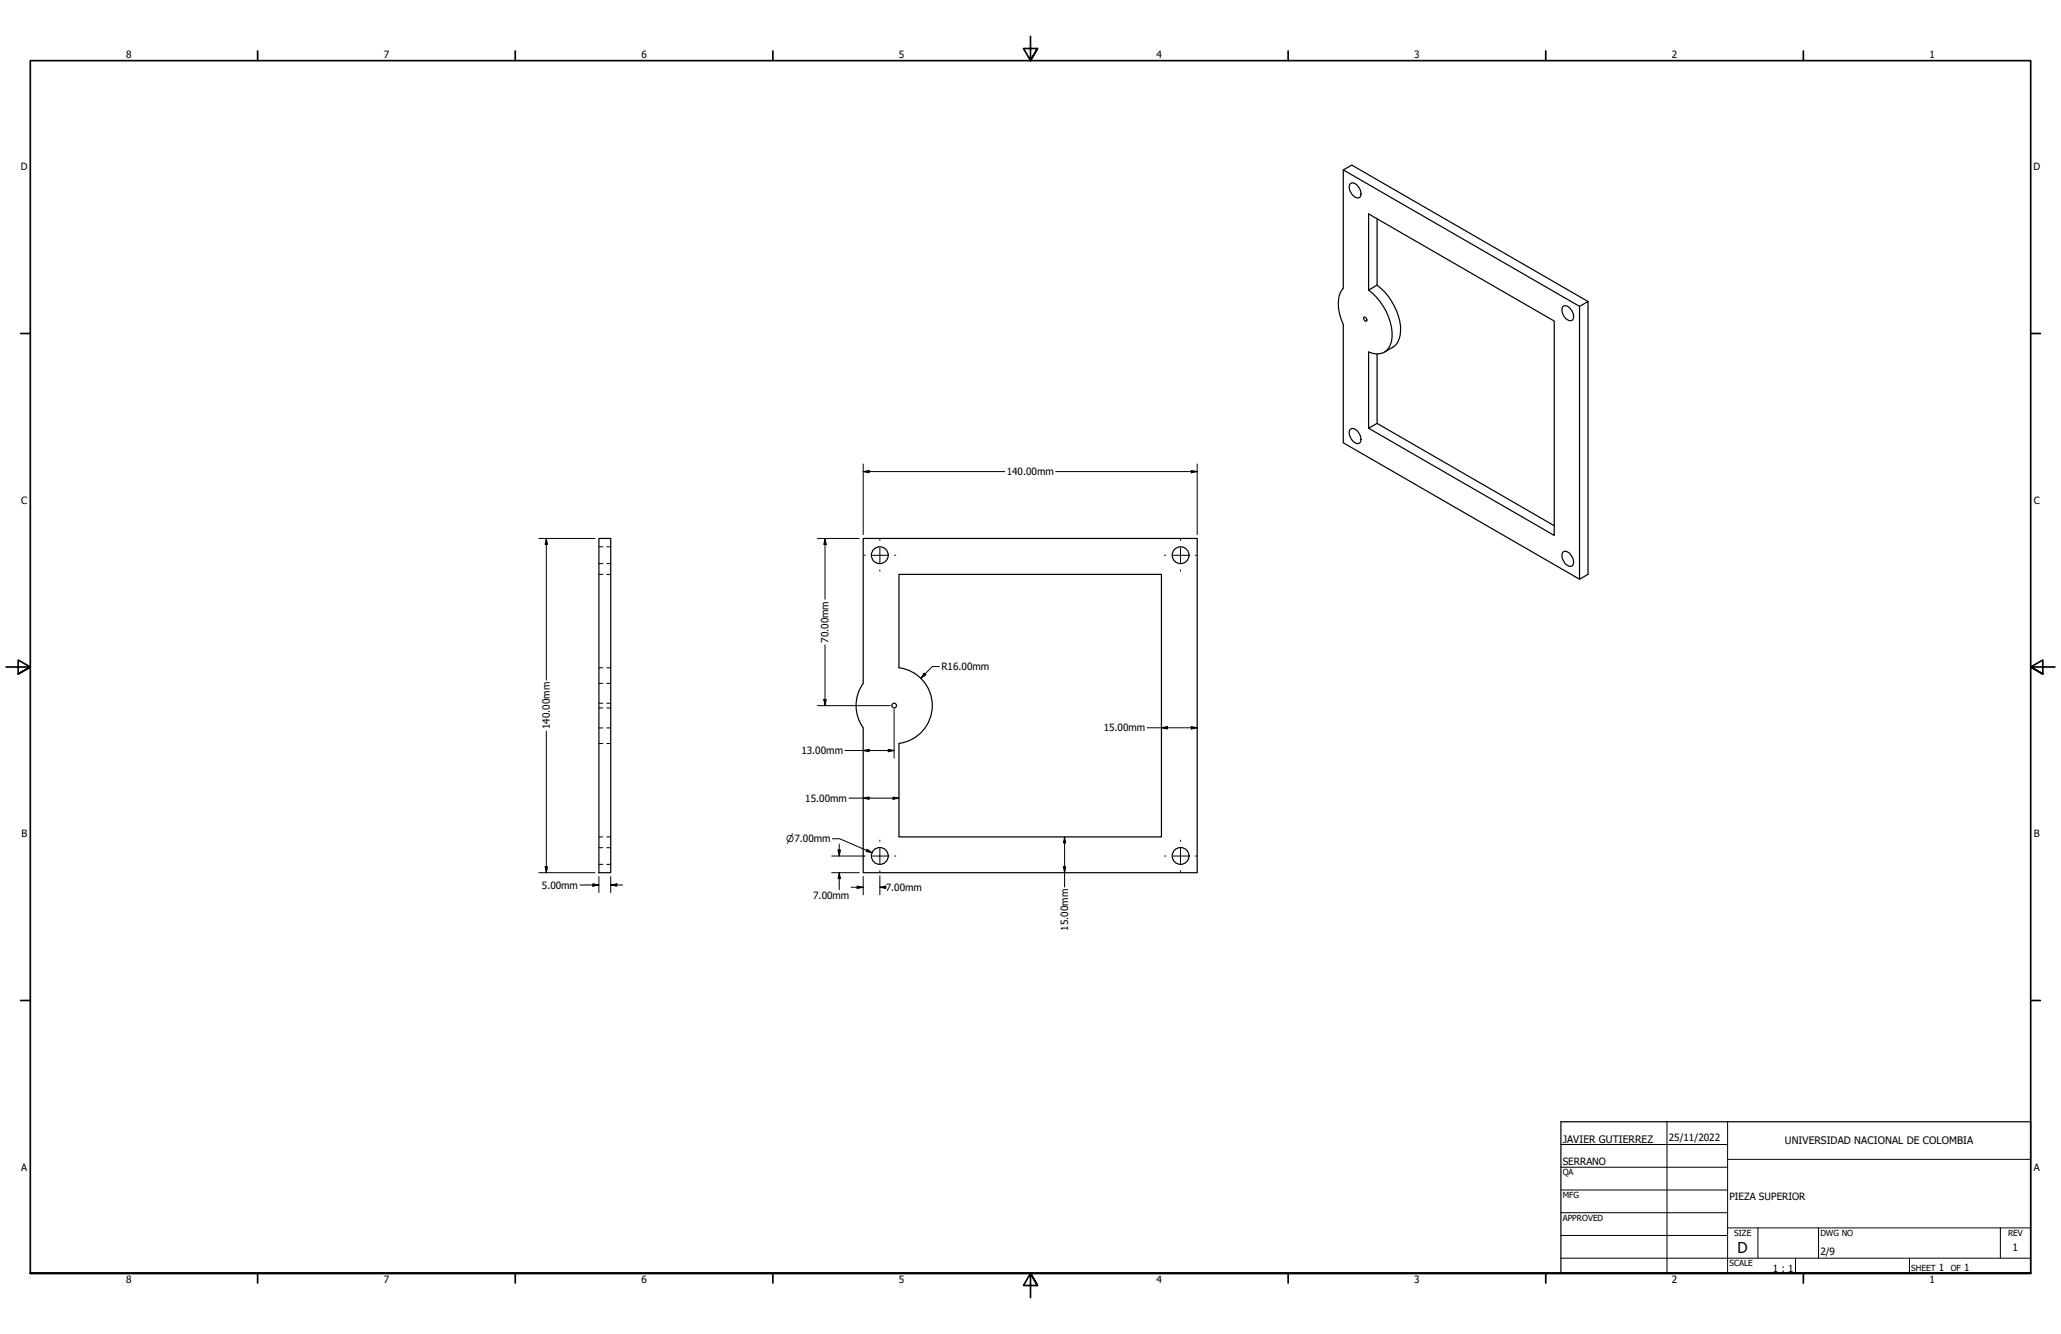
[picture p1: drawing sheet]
<svg xmlns="http://www.w3.org/2000/svg" width="864mm" height="559mm" viewBox="0 0 864 559" stroke-linecap="round" stroke-linejoin="round" font-family="sans-serif">
<!-- layer: Visible (ANSI) -->
<g fill="none" stroke="#000" stroke-width=".51">
<path d="M562.9 71.2l99 57.1 3.5-2v114.3l-3.5 2v-114.3M565.7 77.2a1.79 1.79 0 0 1 2.8 .1 4.3 4.3 0 0 1 1.3 5.4 3.4 3.4 0 0 1-4.1-2.8l-.4-1.1zM577 91.6v27.8M577 119.4l-3.5 2.1v-31.9l77.8 44.9v89.8l-77.8-44.9M577 119.4a25.3 25.3 0 0 1 9.9 19.3 8.1 8.1 0 0 1-3.3 6.8l-3.5 2M571.5 132.8a1.14 1.14 0 0 1 1.1 1.7 1.11 1.11 0 0 1-1.1-.5 1.11 1.11 0 0 1 0-1.2zM573.5 121.5a23.8 23.8 0 0 1 9.6 21.5 6.3 6.3 0 0 1-9.6 4.4v32l3.5-2 74.3 42.8M654.7 128.6a1.79 1.79 0 0 1 2.8 .2 4.3 4.3 0 0 1 1.4 5.3 3.4 3.4 0 0 1-4.2-2.8l-.2-1zM665.4 126.3l-99-57.1-3.5 2v49.5a11.8 11.8 0 0 0-1.6 10.7l1.6 4.6v49.5l99 57.1M577 148.3v29.1M565.7 180a1.79 1.79 0 0 1 2.8 .2 4.3 4.3 0 0 1 1.3 5.3 3.4 3.4 0 0 1-4.1-2.7l-.4-1.1zM251 225.6h4.9v140h-4.9z"/>
<path d="M654.7 231.5a1.79 1.79 0 0 1 2.8 .1 4.3 4.3 0 0 1 1.4 5.4 3.4 3.4 0 0 1-4.2-2.8l-.2-1zM376.7 240.6h110v110h-110v-39.1a16 16 0 0 0 14-15.9 16 16 0 0 0-14-15.9zM361.7 304.9a16 16 0 0 1 0-18.6v-60.7h139.9v140h-139.9v-60.7"/>
<circle cx="368.6" cy="232.6" r="3.5"/>
<circle cx="494.7" cy="232.6" r="3.5"/>
<circle cx="374.7" cy="295.6" r=".98"/>
<circle cx="368.6" cy="358.6" r="3.5"/>
<circle cx="494.7" cy="358.6" r="3.5"/>
</g>
<!-- layer: Oculto (ANSI) -->
<g fill="none" stroke="#000" stroke-width=".42">
<path d="M251 236.1h1.6M251 229h1.6M254.3 236.1h1.6M254.3 229h1.6M251 240.6h1.6M254.3 240.6h1.6M251 279.7h1.6M254.3 279.7h1.6M251 286.3h1.6M251 296.5h1.6M251 294.6h1.6M254.3 286.3h1.6"/>
<path d="M254.3 296.5h1.6M254.3 294.6h1.6M251 311.5h1.6M251 304.9h1.6M254.3 311.5h1.6M254.3 304.9h1.6M251 350.6h1.6M251 355.1h1.6M254.3 350.6h1.6M254.3 355.1h1.6M251 362.1h1.6M254.3 362.1h1.6"/>
</g>
<!-- layer: Borde (ANSI) -->
<g fill="none" stroke="#000" stroke-width=".7">
<path d="M431.8 15.2v10.2l-2.9-5.1h5.8l-2.9 5.1 2.9-5.1M107.9 21.3v4.1M215.9 21.3v4.1M323.8 21.3v4.1M539.8 21.3v4.1M647.7 21.3v4.1M755.6 21.3v4.1M8.6 139.7h4.1M850.9 139.7h4.1M2.5 279.4h10.2l-5.1-2.9v5.8l5.1-2.9-5.1 2.9M861.1 279.4h-10.2l5.1-2.9v5.8l-5.1-2.9 5.1 2.9M8.6 419.1h4.1"/>
<path d="M850.9 419.1h4.1M12.7 533.4v-508h838.2v508h-838.2h838.2M107.9 533.4v4.1M215.9 533.4v4.1M323.8 533.4v4.1M434.7 538.5l-2.9-5.1 2.9 5.1h-5.8l2.9-5.1v10.2M539.8 533.4v4.1M647.7 533.4v4.1M755.6 533.4v4.1"/>
</g>
<g fill="none" stroke="#000" stroke-width=".42">
<path d="M654 479.4h69.9M698.5 469.9v63.5M723.9 469.9v63.5M654 488.9h69.9M654 498.5h69.9M723.9 485.6h127M654 508h69.9M654 517.5h69.9M723.9 514.3h127M736.6 514.3v12.7M762 514.3v12.7M838.2 514.3v12.7"/>
<path d="M654 527h196.9M752.3 527v6.4M800.1 527v6.4"/>
</g>
<path d="M654 469.9h196.9v63.5h-196.9z" fill="none" stroke="#000" stroke-width=".51"/>
<!-- layer: Cota (ANSI) -->
<g fill="none" stroke="#000" stroke-width=".42">
<path d="M361.7 197.5l2.5-.4v1zM361.7 197.5h59.3M361.7 194.4v29.6M442.3 197.5h59.3M499.2 197.1l2.4 .4-2.4 .6zM501.6 194.4v29.6M225.7 225.6h23.6M228.9 225.6l.5 2.5h-1zM228.9 225.6v59.3M342.5 225.6h17.5M345.7 225.6l.5 2.5h-1zM345.7 225.6v25.4"/>
<path d="M345.7 270.1v25.5M393.6 279.2h-2.9l-4.8 4.9M342.5 295.6h30.6M345.2 293.1h1l-.5 2.5zM374.6 297.2v20.4M387.2 282l.8 .7-2.1 1.4zM228.9 306.3v59.3M354.1 314.4h20.5M361.7 314.4l2.5-.5v1zM372.2 313.9l2.4 .5-2.4 .5zM480.7 304.9h20.9M486.7 304.9l2.5-.5v1z"/>
<path d="M499.2 304.4l2.4 .5-2.4 .5zM355.7 334.3h21M361.7 334.3l2.5-.4v.9zM374.2 333.9l2.5 .4-2.5 .5zM348.5 358.6h13.5M348.8 351.3h3.1l13.5 5.9M351.2 356h1l-.5 2.6zM351.7 353.6v5M363.3 355.7l2.1 1.5-2.4-.5zM446.1 350.6l.4 2.5h-.9zM446.1 350.6v20.9M225.7 365.6h23.6"/>
<path d="M228.4 363.1h1l-.5 2.5zM243 370.7h8M248.4 370.2l2.6 .5-2.6 .5zM251 367.2v6.7M255.9 370.7l2.5-.5v1zM255.9 370.7h5M255.9 367.2v6.7M348.5 365.6h11.5M351.7 365.6l.5 2.4h-1zM351.7 365.6v7.1M356.7 371.7h5M359.2 371.2l2.5 .5-2.5 .5z"/>
<path d="M361.7 367.2v7.6M368.7 371.7l2.5-.5v1zM368.7 371.7h2.5M368.7 366.8v8M445.6 363.1h.9l-.4 2.5z"/>
</g>
<g fill="#000">
<path d="M361.7 197.5l2.5-.4v1z" fill-rule="evenodd"/>
<path d="M499.2 197.1l2.4 .4-2.4 .6z" fill-rule="evenodd"/>
<path d="M228.9 225.6l.5 2.5h-1z" fill-rule="evenodd"/>
<path d="M345.7 225.6l.5 2.5h-1z" fill-rule="evenodd"/>
<path d="M345.2 293.1h1l-.5 2.5z" fill-rule="evenodd"/>
<path d="M387.2 282l.8 .7-2.1 1.4z" fill-rule="evenodd"/>
<path d="M361.7 314.4l2.5-.5v1z" fill-rule="evenodd"/>
<path d="M372.2 313.9l2.4 .5-2.4 .5z" fill-rule="evenodd"/>
<path d="M486.7 304.9l2.5-.5v1z" fill-rule="evenodd"/>
<path d="M499.2 304.4l2.4 .5-2.4 .5z" fill-rule="evenodd"/>
<path d="M361.7 334.3l2.5-.4v.9z" fill-rule="evenodd"/>
<path d="M374.2 333.9l2.5 .4-2.5 .5z" fill-rule="evenodd"/>
<path d="M351.2 356h1l-.5 2.6z" fill-rule="evenodd"/>
<path d="M363.3 355.7l2.1 1.5-2.4-.5z" fill-rule="evenodd"/>
<path d="M446.1 350.6l.4 2.5h-.9z" fill-rule="evenodd"/>
<path d="M228.4 363.1h1l-.5 2.5z" fill-rule="evenodd"/>
<path d="M248.4 370.2l2.6 .5-2.6 .5z" fill-rule="evenodd"/>
<path d="M255.9 370.7l2.5-.5v1z" fill-rule="evenodd"/>
<path d="M351.7 365.6l.5 2.4h-1z" fill-rule="evenodd"/>
<path d="M359.2 371.2l2.5 .5-2.5 .5z" fill-rule="evenodd"/>
<path d="M368.7 371.7l2.5-.5v1z" fill-rule="evenodd"/>
<path d="M445.6 363.1h.9l-.4 2.5z" fill-rule="evenodd"/>
</g>
<!-- layer: Marca de centro (ANSI) -->
<g fill="none" stroke="#000" stroke-width=".42">
<path d="M362 232.6h.5M365.5 232.6h6.4M368.7 225.9v.5M368.7 229.4v6.4M368.7 238.8v.5M374.8 232.6h.5M488 232.6h.5M491.5 232.6h6.3M494.7 225.9v.5M494.7 229.4v6.4M494.7 238.8v.5M500.8 232.6h.5"/>
<path d="M362 358.6h.5M365.5 358.6h6.4M368.7 351.9v.5M368.7 355.4v6.4M374.8 358.6h.5M488 358.6h.5M491.5 358.6h6.3M494.7 351.9v.5M494.7 355.4v6.4M500.8 358.6h.5M368.7 364.7v.6M494.7 364.7v.6"/>
</g>
<text font-size="6.3" x="728.1" y="524.9">D</text>
<g font-size="4.3">
<text x="654.8" y="478.6">JAVIER GUTIERREZ</text>
<text x="747.8" y="479.4">UNIVERSIDAD NACIONAL DE COLOMBIA</text>
<text x="843.3" y="524.2">1</text>
</g>
<g font-size="4.2">
<text x="52.8" y="24.4">8</text>
<text x="160.8" y="24.4">7</text>
<text x="268.7" y="24.4">6</text>
<text x="376.7" y="24.4">5</text>
<text x="484.6" y="24.4">4</text>
<text x="592.6" y="24.4">3</text>
<text x="700.5" y="24.4">2</text>
<text x="808.5" y="24.4">1</text>
<text x="8.8" y="71.4">D</text>
<text x="852" y="71.4">D</text>
<text x="421.8" y="199.1">140.00mm</text>
<text x="8.9" y="211.1">C</text>
<text x="852.2" y="211.1">C</text>
<text x="347.2" y="269.3" transform="rotate(-90 347.2 269.3)">70.00mm</text>
<text x="394.5" y="280.7">R16.00mm</text>
<text x="230.4" y="305.4" transform="rotate(-90 230.4 305.4)">140.00mm</text>
<text x="462.5" y="306.4">15.00mm</text>
<text x="335.8" y="315.9">13.00mm</text>
<text x="337.4" y="335.9">15.00mm</text>
<text x="9" y="350.8">B</text>
<text x="852.2" y="350.8">B</text>
<text x="227.1" y="372.2">5.00mm</text>
<text x="340.7" y="376.7">7.00mm</text>
<text x="371.2" y="373.2">7.00mm</text>
<text x="447.6" y="389.8" transform="rotate(-90 447.6 389.8)">15.00mm</text>
<text x="699.3" y="478">25/11/2022</text>
<text x="8.9" y="490.5">A</text>
<text x="654.8" y="488.1">SERRANO</text>
<text x="852.2" y="490.5">A</text>
<text x="724.7" y="502.6">PIEZA SUPERIOR</text>
<text x="762.8" y="525.7">2/9</text>
<text x="742.9" y="532.6">1 : 1</text>
<text x="812.4" y="532.6">1</text>
<text x="823" y="532.6">1</text>
<text x="52.8" y="537.5">8</text>
<text x="160.8" y="537.5">7</text>
<text x="268.7" y="537.5">6</text>
<text x="376.7" y="537.5">5</text>
<text x="484.6" y="537.5">4</text>
<text x="592.6" y="537.5">3</text>
<text x="700.5" y="537.5">2</text>
<text x="808.5" y="537.5">1</text>
</g>
<text font-size="3.9" x="329.4" y="352.8">⌀7.00mm</text>
<g font-size="3.5">
<text x="654.8" y="492.3">QA</text>
<text x="654.8" y="501.8">MFG</text>
<text x="654.8" y="511.4">APPROVED</text>
<text x="726.7" y="517.7">SIZE</text>
<text x="762.8" y="517.7">DWG NO</text>
<text x="841.4" y="517.7">REV</text>
<text x="724.7" y="530.4">SCALE</text>
<text x="800.9" y="532.6">SHEET</text>
<text x="817.4" y="532.6">OF</text>
</g>
</svg>
